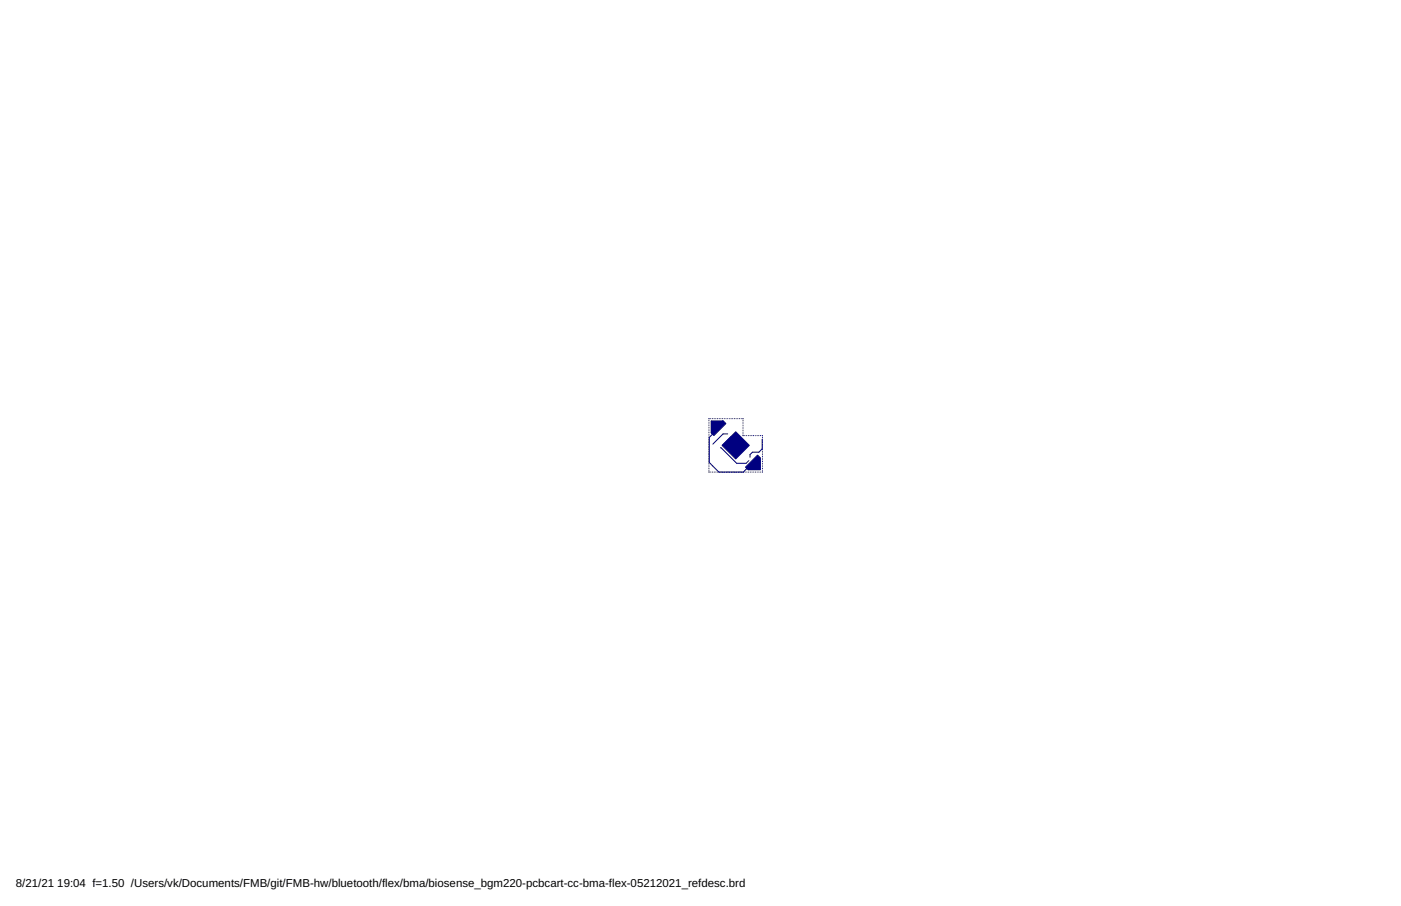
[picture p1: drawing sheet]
<svg xmlns="http://www.w3.org/2000/svg" width="432mm" height="279mm" viewBox="0 0 432 279" stroke-linecap="round" stroke-linejoin="round" font-family="sans-serif">
<g fill="#000080" stroke="#000080" stroke-width=".31">
<path d="M222.5 137.4l4.3-4.2 4.1 4.2-4.1 4.1z"/>
<path d="M229.8 144.1l3.7-3.7 .8 .8-3.7 3.7z"/>
<path d="M219.2 133.5l3.7-3.7 .8 .8-3.7 3.7z"/>
</g>
<g fill="none" stroke="#000080" stroke-width=".31">
<path d="M218.5 129.6v.1M218.5 130.2h.1M218.5 130.7v.1M218.5 131.2v.1M218.5 131.8h.1M218.5 132.3v.1M218.5 132.8v.1M218.5 133.3v.1M218.5 133.9h.1M218.5 134.4v.1M218.5 134.9v.1M218.5 135.5h.1"/>
<path d="M218.5 136v.1M218.5 136.5v.1M218.5 137v.1M218.5 137.6h.1M218.5 138.1v.1M218.5 138.6v.1M218.5 139.1v.1M218.5 139.7v.1M218.6 129.1l-.1 .1M219 129.1h.1M219.2 129.8h3.6l-3.6 3.6zM219.2 133.3h.1"/>
<path d="M219.2 133.2h.2M219.2 133.1h.3M219.2 133h.5M219.2 132.9h.6M219.2 132.8h.7M219.2 132.6h.8M219.2 132.5h.9M219.2 132.4h1.1M219.2 132.3h1.2M219.2 132.2h1.3M219.2 132.1h1.4M219.2 131.9h1.5"/>
<path d="M219.2 131.8h1.7M219.2 131.7h1.8M219.2 131.6h1.9M219.2 131.5h2M219.2 131.3h2.1M219.2 131.2h2.2M219.2 131.1h2.4M219.2 131h2.5M219.2 130.9h2.6M219.2 130.7h2.7M219.2 130.6h2.8M219.2 130.5h2.9"/>
<path d="M219.2 130.4h3.1M219.2 130.3h3.2M219.2 130.2h3.3M219.2 130h3.4M219.2 129.9h3.5M219.6 129.1h.1M220.1 129.1h.1M220.6 129.1h.1M221.1 129.1h.1M221.6 129.1h.1M222 138.1l5.1 4.8h2.9l.8-.9M222.2 129.1h.1"/>
<path d="M222.7 129.1h.1M223.2 129.1h.1M223.7 129.1h.1M224.2 129.1h.1M224.3 133.8h-1.5l-3.1 3.2M224.8 129.1h.1M225.3 129.1h.1M225.8 129.1h.1M226.3 129.1h.1M226.8 129.1h.1M227.4 129.1h.1M227.9 129.1h.1"/>
<path d="M228.4 129.1h.1M228.9 129.1l.1 .1M229 129.6v.1M229 130.2h.1M229 130.7h.1M229 131.2h.1M229 131.7v.1M229 132.2v.1M229 132.7v.1M229 133.2v.1M229 133.8h.1M229 134.3h.1"/>
<path d="M229.5 134.3h.1M230.1 134.3h.1M230.6 134.3h.1M231.1 134.3h.1M231.7 134.3h.1M232.2 134.3h.1M232.8 134.3h.1M233.3 134.3h.1M233.8 134.3h.1M234.4 134.3h.1M234.9 134.3l.1 .1M234.9 135.5v2.9l-1 1h-2l-.7 .8v.8"/>
<path d="M235 134.9v.1M235 135.4v.1M235 136h.1M235 136.5h.1M235 137v.1M235 137.5v.1M235 138.1h.1M235 138.6v.1M235 139.1v.1M235 139.7h.1M218.5 140.2v.1M218.5 140.7v.1"/>
<path d="M218.5 141.3v.1M218.5 141.8v.1M218.5 142.3v.1M218.5 142.9h.1M218.5 143.4v.1M218.5 143.9v.1M218.5 144.4v.1M218.5 145v.1M218.5 145.5l.1 .1M219 145.6h.1M219.6 145.6h.1M220.1 145.6h.1"/>
<path d="M220.6 145.6h.1M221.1 145.6h.1M221.7 145.6h.1M222.2 145.6h.1M222.7 145.6h.1M223.3 145.6h.1M223.8 145.6h.1M224.3 145.6h.1M224.9 145.6h.1M225.4 145.6h.1M225.9 145.6h.1M226.4 145.6h.1"/>
<path d="M227 145.6h.1M227.5 145.6h.1M228 145.6h.1M228.6 145.6h.1M229.1 145.6h.1M229.6 145.6h.1M230.2 145.6h.1M230.7 145.6h.1M230.7 144.8h3.6M230.9 144.7h3.4M231 144.5h3.3M231.1 144.4h3.2"/>
<path d="M231.2 144.3h3.1M231.2 145.6h.1M231.3 144.2h3M231.5 144.1h2.8M231.6 144h2.7M231.7 143.8h2.6M231.8 145.6h.1M231.8 143.7h2.5M231.9 143.6h2.4M232 143.5h2.3M232.2 143.4h2.1M232.3 143.3h2"/>
<path d="M232.3 145.6h.1M232.4 143.2h1.9M232.5 143h1.8M232.6 142.9h1.7M232.7 142.8h1.6M232.8 145.6h.1M232.9 142.7h1.4M233 142.6h1.3M233.1 142.4h1.2M233.2 142.3h1.1M233.3 142.2h1M233.3 145.6h.1"/>
<path d="M233.4 142.1h.9M233.5 140.9v.3l-1.4 1.4M233.6 142h.7M233.7 141.8h.6M233.8 141.7h.5M233.9 145.6h.1M233.9 141.6h.4M234 141.5h.3M234.2 141.4h.1M234.3 141.3v3.6h-3.6zM234.4 145.6h.1M235 140.2v.1"/>
<path d="M235 140.7v.1M235 141.2v.1M235 141.8v.1M235 142.3v.1M235 142.9h.1M235 143.4h.1M235 143.9v.1M235 144.4v.1M235 145v.1M235 145.5l-.1 .1"/>
</g>
<path d="M221.4 132.1l-2.8 2.8v7.7l3 3h7.5l3-3" fill="none" stroke="#000080" stroke-width=".32"/>
<g font-size="3.5">
<text x="4.9" y="273.5">8/21/21</text>
<text x="17.7" y="273.5">19:04 f=1.50 /Users/vk/Documents/FMB/git/FMB-hw/bluetooth/flex/bma/biosense_bgm220-pcbcart-cc-bma-flex-05212021_refdesc.brd</text>
</g>
</svg>
